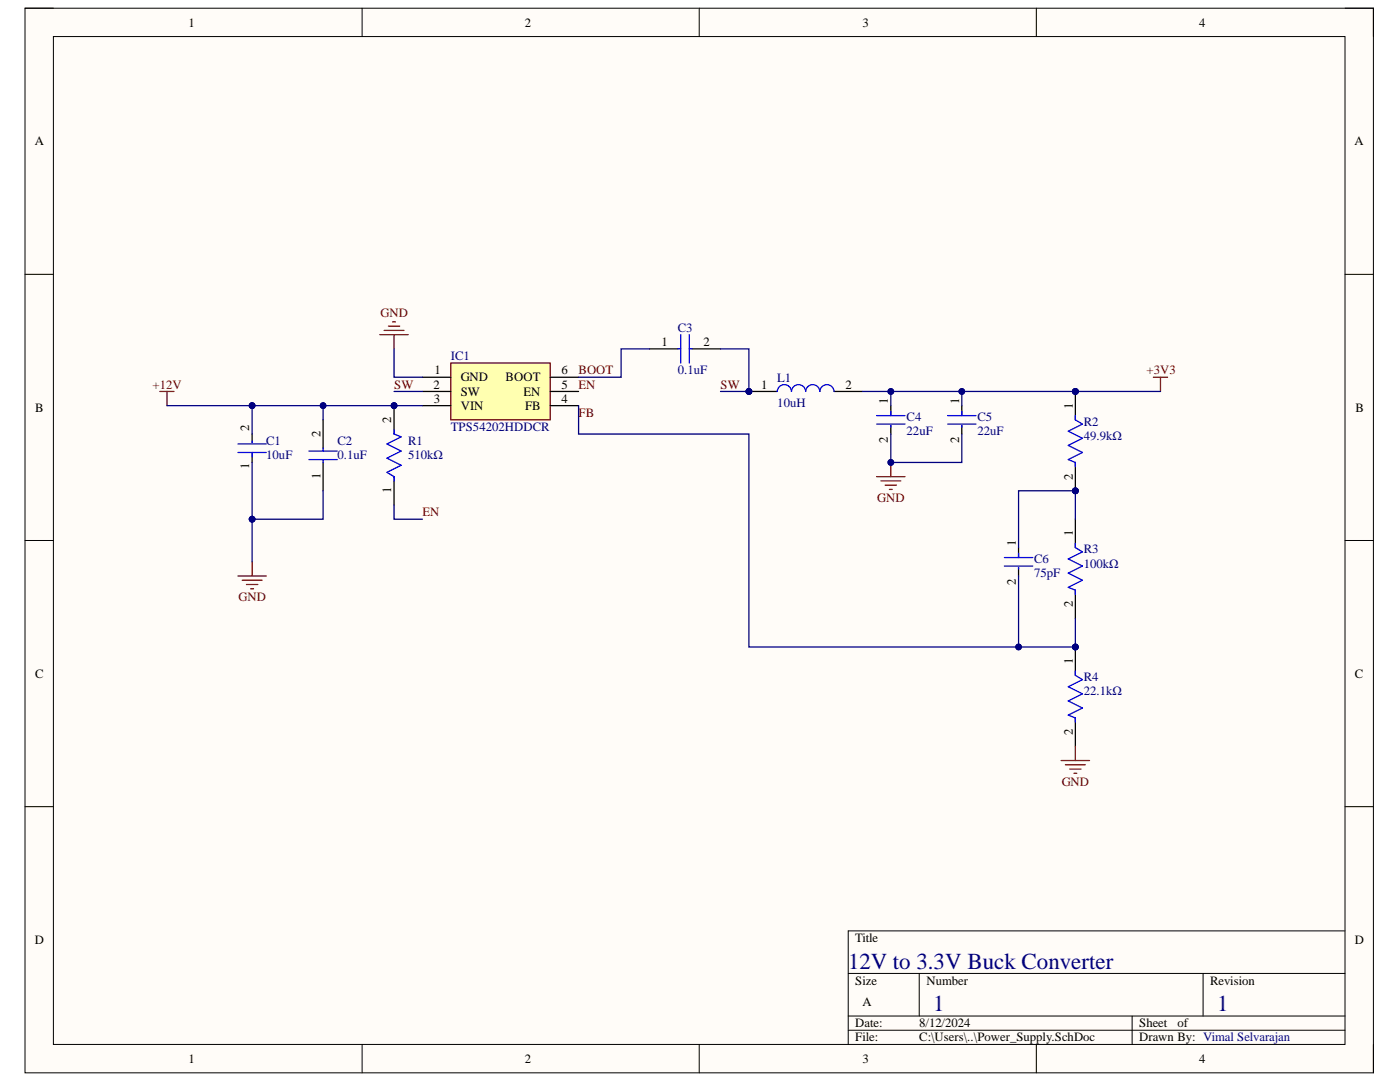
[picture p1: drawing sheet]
<svg xmlns="http://www.w3.org/2000/svg" width="279mm" height="216mm" viewBox="0 0 279 216" stroke-linecap="round" stroke-linejoin="round" font-family="sans-serif">
<path d="M5 1.6h269.1v212.5h-269.1z" fill-rule="evenodd" fill="#fffcf8"/>
<path d="M5 1.6h269.1v212.5h-269.1z" fill="none" stroke="#000" stroke-width=".2"/>
<path d="M10.7 7.3h257.7v201.1h-257.7z" fill-rule="evenodd" fill="#fffcf8"/>
<g fill="none" stroke="#000" stroke-width=".2">
<path d="M5 1.6h5.7M10.7 7.3h257.7v201.1h-257.7zM72.3 1.6v5.7M139.5 1.6v5.7M206.8 1.6v5.7M268.4 1.6h5.7v5.7M5 54.7h5.7M268.4 54.7h5.7M5 107.8h5.7M268.4 107.8h5.7M5 161h5.7M268.4 161h5.7"/>
<path d="M169.3 194.2h99.1M183.5 194.2v8.5M240.1 194.2v8.5M268.4 185.7h-99.1v22.7M72.3 208.4v5.7M139.5 208.4v5.7M169.3 202.7h99.1M169.3 205.6h99.1M206.8 208.4v5.7M225.9 202.7v5.7M274.1 208.4v5.7"/>
</g>
<path d="M90 72.4h19.8v11.4h-19.8z" fill-rule="evenodd" fill="#ffffb0"/>
<g fill="none" stroke="#800000" stroke-width=".25">
<path d="M31.9 78.1h2.8M33.3 78.1v2.8M75.8 66.8h5.7M76.7 65.9h3.9M77.5 65.1h2.3M78.4 64.2h.5M78.6 66.8v2.8M90 72.4h19.8v11.4h-19.8zM175 95.1h5.6M175.8 96h4M176.7 96.8h2.2M177.5 97.7h.6"/>
<path d="M177.8 92.3v2.8M47.5 114.9h5.6M48.3 115.8h4M49.2 116.6h2.2M50 117.5h.6M50.3 112.1v2.8"/>
</g>
<g fill="none" stroke="#000" stroke-width=".25">
<path d="M84.3 75.3h5.7M84.3 78.1h5.7M109.8 75.3h5.7M109.8 78.1h5.7M129.6 69.6h5.7M138.1 69.6h5.7M149.5 78.1h5.6M166.4 78.1h5.7M50.3 86.6v1.7M50.3 90.3v2M64.5 83.8v5.6M64.5 92.3v5.6"/>
<path d="M84.3 80.9h5.7M109.8 80.9h5.7M177.8 80.9v2M177.8 84.9v1.7M192 80.9v2M192 84.9v1.7"/>
</g>
<g fill="none" stroke="#00f" stroke-width=".25">
<path d="M135.3 69.6h.6M135.9 66.8v5.6M137.6 66.8v5.6M137.6 69.6h.5M155.1 78.1a1.42 1.42 0 0 1 1.4-1.4 1.42 1.42 0 0 1 1.5 1.4 1.42 1.42 0 0 1 1.4-1.4 1.42 1.42 0 0 1 1.4 1.4 1.42 1.42 0 0 1 1.4-1.4 1.42 1.42 0 0 1 1.4 1.4 1.42 1.42 0 0 1 1.4-1.4 1.42 1.42 0 0 1 1.4 1.4M47.5 90.3h5.6M47.5 88.6h5.6M50.3 88v.3M50.3 90.3v.8M61.6 91.7h5.7M61.6 90h5.7M64.5 89.4v.6"/>
<path d="M64.5 91.7v.6M80.1 87.2l-2.9 1.4 2.9 1.4-2.9 1.4 2.9 1.4M175 82.9h5.6M175 84.6h5.6M177.8 82.1v.8M177.8 84.9v.3M189.1 82.9h5.7M189.1 84.6h5.7M192 82.1v.8M192 84.9v.3"/>
</g>
<circle cx="177.8" cy="92.3" r=".57" fill="#000080"/>
<circle cx="177.8" cy="92.3" r=".57" fill="none" stroke="#000080" stroke-width=".2"/>
<path d="M203.3 109.3v2M203.3 113.2v1.7M214.6 103.6v5.7" fill="none" stroke="#000" stroke-width=".25"/>
<path d="M216 84.6l-2.8 1.4 2.8 1.5-2.8 1.4 2.8 1.4M200.4 111.3h5.7M200.4 112.9h5.7M203.3 110.4v.9M203.3 113.2v.3M214.6 108.4v.9l1.4 .8-2.8 1.4 2.8 1.4-2.8 1.5 2.8 1.4M216 135.6l-2.8 1.4 2.8 1.4-2.8 1.5 2.8 1.4" fill="none" stroke="#00f" stroke-width=".25"/>
<path d="M230.2 75.3h2.8M231.6 75.3v2.8M211.8 151.8h5.6M212.6 152.6h4M213.5 153.5h2.2M214.3 154.3h.6M214.6 148.9v2.9" fill="none" stroke="#800000" stroke-width=".25"/>
<path d="M78.6 69.6v5.7h5.7M78.6 78.1h5.7M50.3 103.6v8.5" fill="none" stroke="#000080" stroke-width=".25"/>
<circle cx="50.3" cy="103.6" r=".57" fill="#000080"/>
<circle cx="50.3" cy="103.6" r=".57" fill="none" stroke="#000080" stroke-width=".2"/>
<path d="M33.3 80.9h17" fill="none" stroke="#000080" stroke-width=".25"/>
<circle cx="50.3" cy="80.9" r=".57" fill="#000080"/>
<circle cx="50.3" cy="80.9" r=".57" fill="none" stroke="#000080" stroke-width=".2"/>
<path d="M50.3 80.9h34" fill="none" stroke="#000080" stroke-width=".25"/>
<circle cx="64.5" cy="80.9" r=".57" fill="#000080"/>
<circle cx="64.5" cy="80.9" r=".57" fill="none" stroke="#000080" stroke-width=".2"/>
<circle cx="50.3" cy="80.9" r=".57" fill="#000080"/>
<circle cx="50.3" cy="80.9" r=".57" fill="none" stroke="#000080" stroke-width=".2"/>
<path d="M129.6 69.6h-5.6v5.7h-8.5M143.8 69.6h5.7v8.5M64.5 97.9v5.7h-14.2M78.6 100.8v2.8h5.7" fill="none" stroke="#000080" stroke-width=".25"/>
<circle cx="50.3" cy="103.6" r=".57" fill="#000080"/>
<circle cx="50.3" cy="103.6" r=".57" fill="none" stroke="#000080" stroke-width=".2"/>
<path d="M50.3 92.3v11.3" fill="none" stroke="#000080" stroke-width=".25"/>
<circle cx="50.3" cy="103.6" r=".57" fill="#000080"/>
<circle cx="50.3" cy="103.6" r=".57" fill="none" stroke="#000080" stroke-width=".2"/>
<path d="M50.3 80.9v5.7" fill="none" stroke="#000080" stroke-width=".25"/>
<circle cx="50.3" cy="80.9" r=".57" fill="#000080"/>
<circle cx="50.3" cy="80.9" r=".57" fill="none" stroke="#000080" stroke-width=".2"/>
<path d="M143.8 78.1h5.7M64.5 80.9v2.9" fill="none" stroke="#000080" stroke-width=".25"/>
<circle cx="64.5" cy="80.9" r=".57" fill="#000080"/>
<circle cx="64.5" cy="80.9" r=".57" fill="none" stroke="#000080" stroke-width=".2"/>
<path d="M177.8 78.1v2.8" fill="none" stroke="#000080" stroke-width=".25"/>
<circle cx="177.8" cy="78.1" r=".57" fill="#000080"/>
<circle cx="177.8" cy="78.1" r=".57" fill="none" stroke="#000080" stroke-width=".2"/>
<path d="M192 78.1v2.8" fill="none" stroke="#000080" stroke-width=".25"/>
<circle cx="191.9" cy="78.1" r=".57" fill="#000080"/>
<circle cx="191.9" cy="78.1" r=".57" fill="none" stroke="#000080" stroke-width=".2"/>
<path d="M177.8 86.6v5.7h14.2v-5.7" fill="none" stroke="#000080" stroke-width=".25"/>
<circle cx="177.8" cy="92.3" r=".57" fill="#000080"/>
<circle cx="177.8" cy="92.3" r=".57" fill="none" stroke="#000080" stroke-width=".2"/>
<path d="M172.1 78.1h42.5" fill="none" stroke="#000080" stroke-width=".25"/>
<circle cx="177.8" cy="78.1" r=".57" fill="#000080"/>
<circle cx="177.8" cy="78.1" r=".57" fill="none" stroke="#000080" stroke-width=".2"/>
<circle cx="191.9" cy="78.1" r=".57" fill="#000080"/>
<circle cx="191.9" cy="78.1" r=".57" fill="none" stroke="#000080" stroke-width=".2"/>
<path d="M203.3 114.9v14.2M214.6 103.6v-5.7h-11.3v11.4M214.6 123.4v5.7" fill="none" stroke="#000080" stroke-width=".25"/>
<circle cx="203.3" cy="129.1" r=".57" fill="#000080"/>
<circle cx="203.3" cy="129.1" r=".57" fill="none" stroke="#000080" stroke-width=".2"/>
<path d="M214.6 78.1h17M115.5 80.9v5.7h34v42.5h65.1" fill="none" stroke="#000080" stroke-width=".25"/>
<circle cx="203.3" cy="129.1" r=".57" fill="#000080"/>
<circle cx="203.3" cy="129.1" r=".57" fill="none" stroke="#000080" stroke-width=".2"/>
<text font-size="7.1" fill="#000080" x="214.1" y="133.3">PIR401</text>
<g font-size="6.7" fill="#000080">
<text x="214.1" y="82.3">PIR201</text>
<text x="78" y="85.1">PIR102</text>
<text x="214.1" y="96.4">PIR202</text>
</g>
<g font-size="6.7" fill="#00f">
<text x="78" y="99.2">PIR101</text>
<text x="214.1" y="121.8">PIR302</text>
<text x="214.1" y="147.5">PIR402</text>
</g>
<g font-size="4.6" fill="#000080">
<text x="169.3" y="193.3">12V to 3.3V Buck Converter</text>
<text x="186.3" y="201.7">1</text>
<text x="242.9" y="201.7">1</text>
</g>
<g font-size="2.5">
<text x="37.6" y="5.3">1</text>
<text x="104.7" y="5.3">2</text>
<text x="172.1" y="5.3">3</text>
<text x="239.3" y="5.3">4</text>
<text x="6.9" y="29">A</text>
<text x="270.3" y="29">A</text>
<text x="132" y="69">1</text>
<text x="140.4" y="69">2</text>
<text x="86.5" y="77.6">2</text>
<text x="86.7" y="74.7">1</text>
<text x="91.9" y="76.1">GND</text>
<text x="100.9" y="76.1">BOOT</text>
<text x="112.1" y="74.7">6</text>
<text x="112.1" y="77.6">5</text>
<text x="151.9" y="77.6">1</text>
<text x="168.7" y="77.6">2</text>
<text x="7" y="82.1">B</text>
<text x="86.6" y="80.4">3</text>
<text x="91.9" y="79">SW</text>
<text x="91.9" y="81.8">VIN</text>
<text x="104.5" y="79">EN</text>
<text x="104.8" y="81.8">FB</text>
<text x="112.1" y="80.4">4</text>
<text x="177.2" y="80.7" transform="rotate(-90 177.2 80.7)">1</text>
<text x="191.4" y="80.7" transform="rotate(-90 191.4 80.7)">1</text>
<text x="214.1" y="81.5" transform="rotate(-90 214.1 81.5)">1</text>
<text x="270.5" y="82.1">B</text>
<text x="49.7" y="86" transform="rotate(-90 49.7 86)">2</text>
<text x="63.9" y="87.2" transform="rotate(-90 63.9 87.2)">2</text>
<text x="78.1" y="84.3" transform="rotate(-90 78.1 84.3)">2</text>
<text x="177.2" y="88.3" transform="rotate(-90 177.2 88.3)">2</text>
<text x="191.4" y="88.3" transform="rotate(-90 191.4 88.3)">2</text>
<text x="49.7" y="93.5" transform="rotate(-90 49.7 93.5)">1</text>
<text x="63.9" y="95.5" transform="rotate(-90 63.9 95.5)">1</text>
<text x="214.1" y="95.7" transform="rotate(-90 214.1 95.7)">2</text>
<text x="78.1" y="98.4" transform="rotate(-90 78.1 98.4)">1</text>
<text x="214.1" y="107" transform="rotate(-90 214.1 107)">1</text>
<text x="202.7" y="108.9" transform="rotate(-90 202.7 108.9)">1</text>
<text x="202.7" y="116.6" transform="rotate(-90 202.7 116.6)">2</text>
<text x="214.1" y="121.2" transform="rotate(-90 214.1 121.2)">2</text>
<text x="7" y="135.2">C</text>
<text x="214.1" y="132.5" transform="rotate(-90 214.1 132.5)">1</text>
<text x="270.4" y="135.2">C</text>
<text x="214.1" y="146.7" transform="rotate(-90 214.1 146.7)">2</text>
<text x="6.9" y="188.4">D</text>
<text x="170.7" y="188">Title</text>
<text x="270.4" y="188.4">D</text>
<text x="170.7" y="196.5">Size</text>
<text x="184.9" y="196.5">Number</text>
<text x="241.5" y="196.5">Revision</text>
<text x="172.1" y="200.8">A</text>
<text x="170.7" y="205">Date:</text>
<text x="170.7" y="207.8">File:</text>
<text x="183.5" y="205">8/12/2024</text>
<text x="183.5" y="207.8">C:\Users\..\Power_Supply.SchDoc</text>
<text x="227.4" y="205">Sheet</text>
<text x="227.4" y="207.8">Drawn By: Vimal Selvarajan</text>
<text x="235" y="205">of</text>
<text x="37.6" y="212.1">1</text>
<text x="104.7" y="212.1">2</text>
<text x="172.1" y="212.1">3</text>
<text x="239.3" y="212.1">4</text>
</g>
<g font-size="2.5" fill="#800000">
<text x="76" y="63.4">GND</text>
<text x="30.5" y="77.6">+12V</text>
<text x="78.7" y="77.6">SW</text>
<text x="115.5" y="77.6">EN</text>
<text x="115.5" y="74.7">BOOT</text>
<text x="143.8" y="77.6">SW</text>
<text x="228.8" y="74.7">+3V3</text>
<text x="115.5" y="83.2">FB</text>
<text x="175.1" y="100.2">GND</text>
<text x="84.3" y="103">EN</text>
<text x="47.6" y="120">GND</text>
<text x="211.9" y="156.9">GND</text>
</g>
<g font-size="2.5" fill="#000080">
<text x="90" y="71.9">IC1</text>
<text x="135.2" y="66.2">C3</text>
<text x="135.2" y="74.7">0.1uF</text>
<text x="155.1" y="76.2">L1</text>
<text x="155.1" y="81.2">10uH</text>
<text x="53.1" y="88.9">C1</text>
<text x="67.3" y="88.9">C2</text>
<text x="81.5" y="88.9">R1</text>
<text x="90" y="86">TPS54202HDDCR</text>
<text x="180.9" y="84.1">C4</text>
<text x="180.9" y="86.9">22uF</text>
<text x="195" y="84.1">C5</text>
<text x="195" y="86.9">22uF</text>
<text x="216.3" y="84.9">R2</text>
<text x="216.3" y="87.7">49.9kΩ</text>
<text x="53.1" y="91.7">10uF</text>
<text x="67.3" y="91.7">0.1uF</text>
<text x="81.5" y="91.7">510kΩ</text>
<text x="206.4" y="112.4">C6</text>
<text x="216.3" y="110.4">R3</text>
<text x="216.3" y="113.3">100kΩ</text>
<text x="206.4" y="115.2">75pF</text>
<text x="216.3" y="135.9">R4</text>
<text x="216.3" y="138.7">22.1kΩ</text>
</g>
<text font-size="1.1" fill="#000080" x="148.9" y="78.3">PIL101</text>
</svg>
